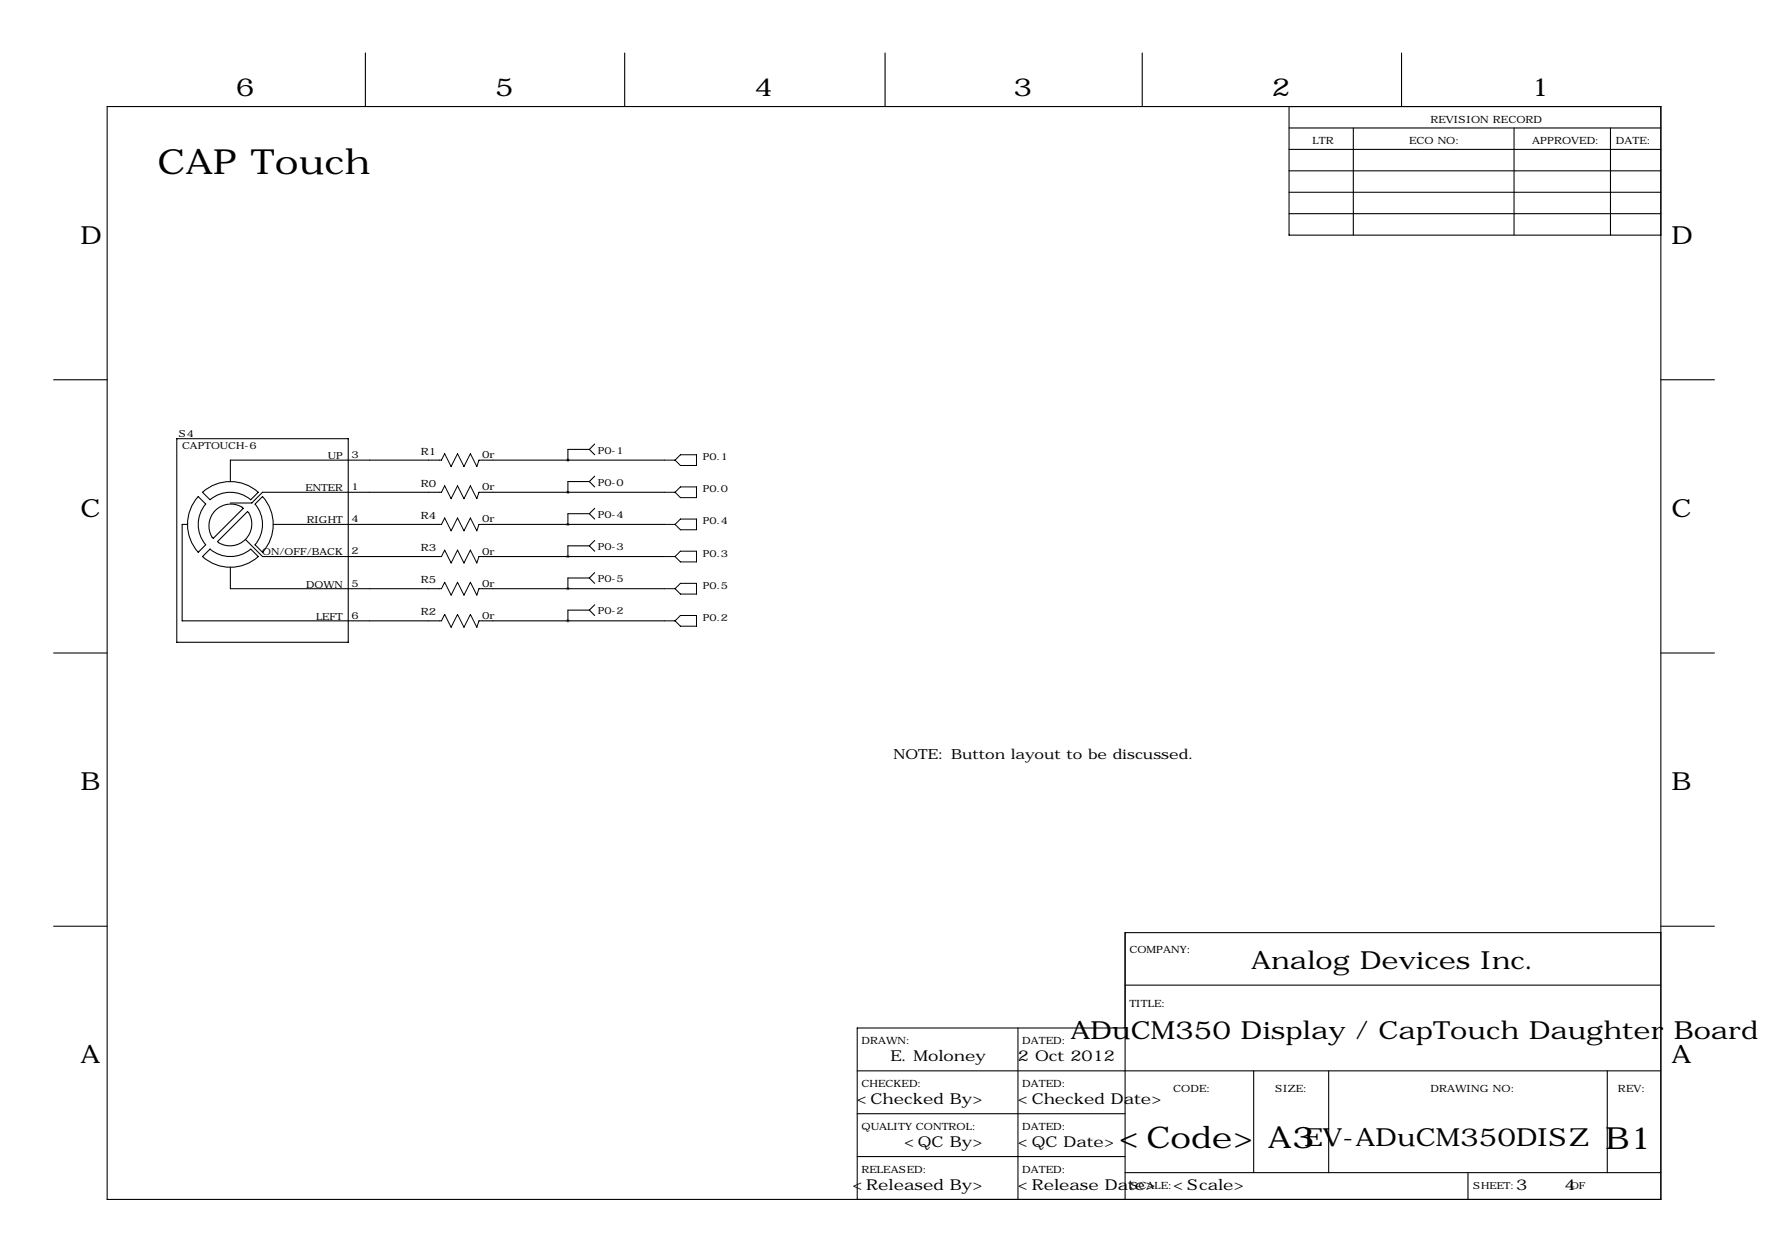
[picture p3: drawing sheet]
<svg xmlns="http://www.w3.org/2000/svg" width="419mm" height="297mm" viewBox="0 0 419 297" stroke-linecap="round" stroke-linejoin="round" font-family="sans-serif">
<g fill="none" stroke="#000" stroke-width=".25">
<path d="M86.6 12.6v12.7M148.1 12.6v12.7M209.8 12.6v12.7M270.8 12.6v12.7M332.2 12.6v12.7M25.4 25.3h368.3v259h-368.3zM305.6 30.3h88.1M305.6 35.4h88.1M305.6 25.3v30.4h88.1M320.8 30.3v25.4M358.9 30.3v25.4M381.8 30.3v25.4"/>
<path d="M305.6 40.5h88.1M305.6 45.6h88.1M305.6 50.7h88.1M12.7 90h12.7M393.7 90h12.7M41.9 104h40.6v48.3h-40.6zM49.8 118.4a7.4 7.4 0 0 1 9.6 .1l1.8-1.8a9.9 9.9 0 0 0-13.2 0l1.8 1.8M62.2 117.7l-1.7 1.8M62.2 117.7a9.9 9.9 0 0 1 0 13.2l-1.7-1.8a7.5 7.5 0 0 0 0-9.6M104.1 109.1h-49.5v5.1M104.1 116.7h-41.9l-2.5 2.5h-5.1M114.3 109.1h43.2"/>
<path d="M114.3 116.7h43.2M139.7 114.2l1.3 1.2M139.7 114.2h-5.1v2.5M139.7 106.5l1.3 1.3M139.7 106.5h-5.1v2.6M141 112.9l-1.3 1.3M141 105.3l-1.3 1.2M44.4 124.3h-1.2v22.9h60.9M48.7 129.1a7.5 7.5 0 0 1 .1-9.6l-1.8-1.8a9.9 9.9 0 0 0 0 13.2l1.8-1.8M54.6 134.5v5.1h49.5M57.4 120.2a5.2 5.2 0 0 0-6.4 .8 5.2 5.2 0 0 0-.7 6.3M57.4 120.3l.3 .2-7.2 7.1-.2-.2"/>
<path d="M58.2 127.9l4 4h41.9M58.9 121.5l-.2-.2-7.1 7.1 .2 .2M58.9 121.5a5.2 5.2 0 0 1-.7 6.4 5.2 5.2 0 0 1-6.4 .8M59.4 130.2a7.5 7.5 0 0 1-9.6 0l-1.8 1.7a9.9 9.9 0 0 0 13.2 0M59.4 130.2l1.8 1.7M64.8 124.3h39.3M114.3 139.6h43.2M114.3 124.3h43.2M114.3 131.9h43.2M139.7 129.4l1.3 1.3M139.7 129.4h-5.1v2.5M139.7 121.8l1.3 1.2"/>
<path d="M139.7 121.8h-5.1v2.5M139.7 137l1.3 1.3M139.7 137h-5.1v2.6M141 128.1l-1.3 1.3M141 120.5l-1.3 1.3M141 135.7l-1.3 1.3M12.7 154.8h12.7M114.3 147.2h43.2M139.7 144.6l1.3 1.3M139.7 144.6h-5.1v2.6M141 143.4l-1.3 1.2M393.7 154.8h12.7"/>
<path d="M12.7 219.6h12.7M393.7 219.6h12.7M266.7 233.5h127M393.7 221.1h-127v63.2M203.2 253.9h190.5M241.3 243.7v40.6M266.7 243.7h-63.5v40.6M297.2 253.9v24.1M315 253.9v24.1M381 253.9v24.1M203.2 264h63.5M203.2 274.2h63.5"/>
<path d="M266.7 278h127M348 278v6.3"/>
</g>
<g fill="none" stroke="#000" stroke-width=".24">
<path d="M104.1 109.1h.5l.8-1.5 1.5 3 1.6-3 1.5 3 1.5-3 1.5 3 .5-1.5h.8M104.1 116.7h.5l.8-1.5 1.5 3 1.6-3 1.5 3 1.5-3 1.5 3 .5-1.5h.8M157.5 109.1h2.5M157.5 116.7h2.5M160 116.7l1.3-1.3h3.8v2.6h-3.8zM161.3 107.8h3.8v2.5h-3.8l-1.3-1.2zM104.1 139.6h.5l.8-1.6 1.5 3.1 1.6-3.1 1.5 3.1 1.5-3.1 1.5 3.1 .5-1.5h.8M104.1 124.3h.5l.8-1.5 1.5 3 1.6-3 1.5 3 1.5-3 1.5 3 .5-1.5h.8M104.1 131.9h.5l.8-1.5 1.5 3.1 1.6-3.1 1.5 3.1 1.5-3.1 1.5 3.1 .5-1.6h.8M157.5 139.6h2.5M157.5 124.3h2.5M157.5 131.9h2.5"/>
<path d="M160 124.3l1.3-1.3h3.8v2.6h-3.8zM160 131.9l1.3-1.2h3.8v2.5h-3.8zM160 139.6l1.3-1.3h3.8v2.5h-3.8zM104.1 147.2h.5l.8-1.5 1.5 3 1.6-3 1.5 3 1.5-3 1.5 3 .5-1.5h.8M157.5 147.2h2.5M161.3 145.9h3.8v2.5h-3.8l-1.3-1.2z"/>
</g>
<text font-size="8.2" x="37.3" y="41.3">CAP Touch</text>
<text font-size="7.3" x="380.5" y="272.3">B1</text>
<g font-size="7.1">
<text x="265.2" y="272.2">&lt;Code&gt;</text>
<text x="300.6" y="272.2">A3</text>
</g>
<g font-size="5.9">
<text x="55.9" y="22.7">6</text>
<text x="117.3" y="22.7">5</text>
<text x="178.8" y="22.7">4</text>
<text x="240.3" y="22.7">3</text>
<text x="301.5" y="22.7">2</text>
<text x="363" y="22.7">1</text>
<text x="19" y="57.8">D</text>
<text x="396.2" y="57.8">D</text>
<text x="19" y="122.5">C</text>
<text x="396.2" y="122.5">C</text>
<text x="19" y="187.3">B</text>
<text x="396.2" y="187.3">B</text>
<text x="296.6" y="229.8">Analog Devices Inc.</text>
<text x="253.8" y="246.3">ADuCM350 Display / CapTouch Daughter Board</text>
<text x="19" y="252.1">A</text>
<text x="396.2" y="252.1">A</text>
<text x="309.1" y="271.7">EV-ADuCM350DISZ</text>
</g>
<g font-size="3.6">
<text x="211.1" y="251.6">E. Moloney</text>
<text x="241.3" y="251.6">2 Oct 2012</text>
<text x="203.1" y="261.8">&lt;Checked By&gt;</text>
<text x="241.3" y="261.8">&lt;Checked Date&gt;</text>
<text x="214.3" y="271.9">&lt;QC By&gt;</text>
<text x="241.3" y="271.9">&lt;QC Date&gt;</text>
<text x="202.1" y="282.1">&lt;Released By&gt;</text>
<text x="241.3" y="282.1">&lt;Release Date&gt;</text>
<text x="278.1" y="282.1">&lt;Scale&gt;</text>
<text x="359.4" y="282.1">3</text>
<text x="370.8" y="282.1">4</text>
</g>
<text font-size="3.3" x="211.8" y="179.9">NOTE: Button layout to be discussed.</text>
<g font-size="2.4">
<text x="339.1" y="29.1">REVISION RECORD</text>
<text x="311.1" y="34.1">LTR</text>
<text x="334" y="34.1">ECO NO:</text>
<text x="363.2" y="34.1">APPROVED:</text>
<text x="383" y="34.1">DATE:</text>
<text x="99.8" y="107.8">R1</text>
<text x="114.3" y="108.6">0r</text>
<text x="99.8" y="115.4">R0</text>
<text x="114.3" y="116.2">0r</text>
<text x="99.8" y="123">R4</text>
<text x="114.3" y="123.9">0r</text>
<text x="99.8" y="130.7">R3</text>
<text x="114.3" y="131.5">0r</text>
<text x="99.8" y="138.3">R5</text>
<text x="114.3" y="139.1">0r</text>
<text x="99.8" y="145.9">R2</text>
<text x="114.3" y="146.7">0r</text>
<text x="267.7" y="225.9">COMPANY:</text>
<text x="267.7" y="238.6">TITLE:</text>
<text x="204.2" y="247.5">DRAWN:</text>
<text x="242.3" y="247.5">DATED:</text>
<text x="204.2" y="257.7">CHECKED:</text>
<text x="242.3" y="257.7">DATED:</text>
<text x="278.1" y="258.9">CODE:</text>
<text x="302.3" y="258.9">SIZE:</text>
<text x="339.1" y="258.9">DRAWING NO:</text>
<text x="383.5" y="258.9">REV:</text>
<text x="204.2" y="267.8">QUALITY CONTROL:</text>
<text x="242.3" y="267.8">DATED:</text>
<text x="204.2" y="278">RELEASED:</text>
<text x="242.3" y="278">DATED:</text>
<text x="268" y="281.8">SCALE:</text>
</g>
<g font-size="2.3">
<text x="42.4" y="103.5">S4</text>
<text x="43.2" y="106.5">CAPTOUCH-6</text>
<text x="141.7" y="107.5">P0-1</text>
<text x="77.7" y="108.8">UP</text>
<text x="83.3" y="108.6">3</text>
<text x="166.6" y="109.1">P0.1</text>
<text x="72.5" y="116.4">ENTER</text>
<text x="83.3" y="116.2">1</text>
<text x="141.7" y="115.2">P0-0</text>
<text x="166.6" y="116.7">P0.0</text>
<text x="72.7" y="124.1">RIGHT</text>
<text x="83.3" y="123.8">4</text>
<text x="141.7" y="122.8">P0-4</text>
<text x="166.6" y="124.3">P0.4</text>
<text x="62.2" y="131.7">ON/OFF/BACK</text>
<text x="83.3" y="131.4">2</text>
<text x="141.7" y="130.4">P0-3</text>
<text x="166.6" y="131.9">P0.3</text>
<text x="72.6" y="139.3">DOWN</text>
<text x="83.3" y="139.1">5</text>
<text x="141.7" y="138">P0-5</text>
<text x="166.6" y="139.6">P0.5</text>
<text x="75" y="146.9">LEFT</text>
<text x="83.3" y="146.7">6</text>
<text x="141.7" y="145.6">P0-2</text>
<text x="166.6" y="147.2">P0.2</text>
<text x="349.2" y="281.8">SHEET:</text>
<text x="372.2" y="281.8">OF</text>
</g>
</svg>
